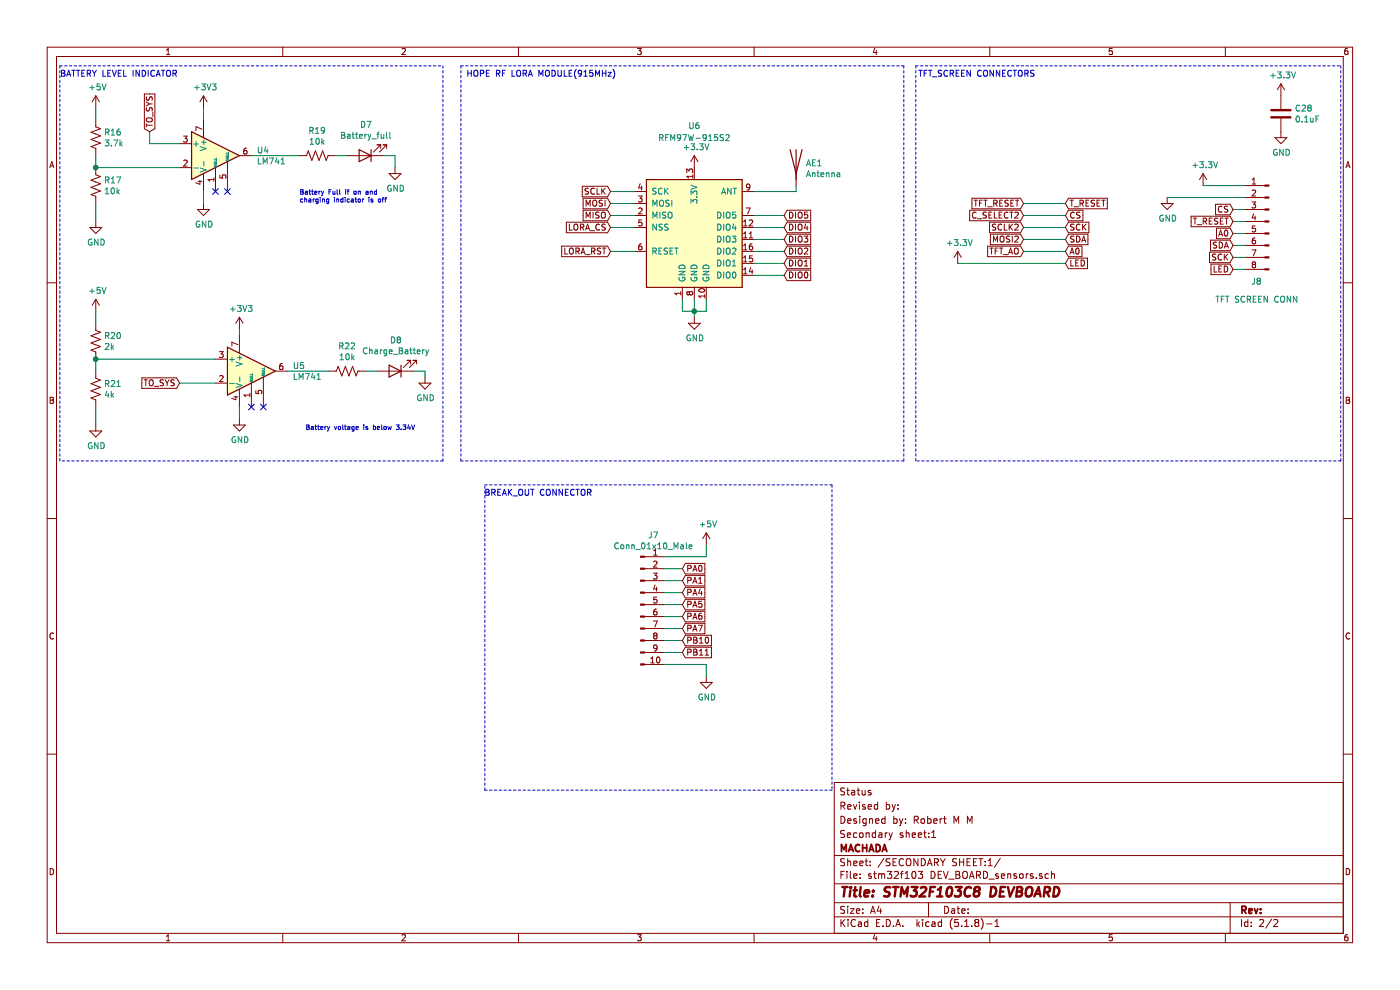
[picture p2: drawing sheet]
EESchema Schematic File Version 4
EELAYER 30 0
EELAYER END
$Descr A4 11693 8268
encoding utf-8
Sheet 2 2
Title "STM32F103C8 DEVBOARD "
Date ""
Rev ""
Comp "MACHADA"
Comment1 "Secondary sheet:1"
Comment2 "Designed by: Robert M M"
Comment3 "Revised by: "
Comment4 "Status"
$EndDescr
Text Notes 500  650  0    50   ~ 0
BATTERY LEVEL INDICATOR
Wire Wire Line
	800  2600 800  2700
$Comp
L power:+5V #PWR046
U 1 1
P 800 2600
F 0 "#PWR046" H 800 2450 50  0001 C CNN
F 1 "+5V" H 815 2773 50  0000 C CNN
F 2 "" H 800 2600 50  0001 C CNN
F 3 "" H 800 2600 50  0001 C CNN
	1    800  2600
	1    0    0    -1  
$EndComp
Wire Wire Line
	800  3550 800  3400
$Comp
L power:GND #PWR047
U 1 1
P 800 3550
F 0 "#PWR047" H 800 3300 50  0001 C CNN
F 1 "GND" H 805 3377 50  0000 C CNN
F 2 "" H 800 3550 50  0001 C CNN
F 3 "" H 800 3550 50  0001 C CNN
	1    800  3550
	1    0    0    -1  
$EndComp
Connection ~ 800  3000
Wire Wire Line
	1800 3000 800  3000
Wire Wire Line
	800  3000 800  3100
$Comp
L Device:R_US R21
U 1 1
P 800 3250
F 0 "R21" H 868 3296 50  0000 L CNN
F 1 "4k" H 868 3205 50  0000 L CNN
F 2 "Resistor_SMD:R_0603_1608Metric_Pad0.98x0.95mm_HandSolder" V 840 3240 50  0001 C CNN
F 3 "~" H 800 3250 50  0001 C CNN
	1    800  3250
	1    0    0    -1  
$EndComp
$Comp
L Device:R_US R20
U 1 1
P 800 2850
F 0 "R20" H 868 2896 50  0000 L CNN
F 1 "2k" H 868 2805 50  0000 L CNN
F 2 "Resistor_SMD:R_0603_1608Metric_Pad0.98x0.95mm_HandSolder" V 840 2840 50  0001 C CNN
F 3 "~" H 800 2850 50  0001 C CNN
	1    800  2850
	1    0    0    -1  
$EndComp
Wire Wire Line
	2400 3100 2750 3100
NoConn ~ 2200 3400
NoConn ~ 2100 3400
Wire Wire Line
	2000 3500 2000 3400
$Comp
L power:GND #PWR043
U 1 1
P 2000 3500
F 0 "#PWR043" H 2000 3250 50  0001 C CNN
F 1 "GND" H 2005 3327 50  0000 C CNN
F 2 "" H 2000 3500 50  0001 C CNN
F 3 "" H 2000 3500 50  0001 C CNN
	1    2000 3500
	1    0    0    -1  
$EndComp
Wire Wire Line
	2000 2750 2000 2800
$Comp
L power:+3V3 #PWR042
U 1 1
P 2000 2750
F 0 "#PWR042" H 2000 2600 50  0001 C CNN
F 1 "+3V3" H 2015 2923 50  0000 C CNN
F 2 "" H 2000 2750 50  0001 C CNN
F 3 "" H 2000 2750 50  0001 C CNN
	1    2000 2750
	1    0    0    -1  
$EndComp
$Comp
L Amplifier_Operational:LM741 U5
U 1 1
P 2100 3100
F 0 "U5" H 2444 3146 50  0000 L CNN
F 1 "LM741" H 2444 3055 50  0000 L CNN
F 2 "Package_SO:SOIC-8_3.9x4.9mm_P1.27mm" H 2150 3150 50  0001 C CNN
F 3 "http://www.ti.com/lit/ds/symlink/lm741.pdf" H 2250 3250 50  0001 C CNN
	1    2100 3100
	1    0    0    -1  
$EndComp
$Comp
L power:GND #PWR041
U 1 1
P 1700 1700
F 0 "#PWR041" H 1700 1450 50  0001 C CNN
F 1 "GND" H 1705 1527 50  0000 C CNN
F 2 "" H 1700 1700 50  0001 C CNN
F 3 "" H 1700 1700 50  0001 C CNN
	1    1700 1700
	1    0    0    -1  
$EndComp
Wire Wire Line
	2100 1300 2500 1300
NoConn ~ 1900 1600
NoConn ~ 1800 1600
Wire Wire Line
	1700 1700 1700 1600
Wire Wire Line
	1700 900  1700 1000
$Comp
L power:+3V3 #PWR040
U 1 1
P 1700 900
F 0 "#PWR040" H 1700 750 50  0001 C CNN
F 1 "+3V3" H 1715 1073 50  0000 C CNN
F 2 "" H 1700 900 50  0001 C CNN
F 3 "" H 1700 900 50  0001 C CNN
	1    1700 900 
	1    0    0    -1  
$EndComp
$Comp
L Amplifier_Operational:LM741 U4
U 1 1
P 1800 1300
F 0 "U4" H 2144 1346 50  0000 L CNN
F 1 "LM741" H 2144 1255 50  0000 L CNN
F 2 "Package_SO:SOIC-8_3.9x4.9mm_P1.27mm" H 1850 1350 50  0001 C CNN
F 3 "http://www.ti.com/lit/ds/symlink/lm741.pdf" H 1950 1450 50  0001 C CNN
	1    1800 1300
	1    0    0    -1  
$EndComp
Wire Wire Line
	800  1300 800  1400
Wire Wire Line
	800  900  800  1000
$Comp
L power:+5V #PWR038
U 1 1
P 800 900
F 0 "#PWR038" H 800 750 50  0001 C CNN
F 1 "+5V" H 815 1073 50  0000 C CNN
F 2 "" H 800 900 50  0001 C CNN
F 3 "" H 800 900 50  0001 C CNN
	1    800  900 
	1    0    0    -1  
$EndComp
$Comp
L power:GND #PWR039
U 1 1
P 800 1850
F 0 "#PWR039" H 800 1600 50  0001 C CNN
F 1 "GND" H 805 1677 50  0000 C CNN
F 2 "" H 800 1850 50  0001 C CNN
F 3 "" H 800 1850 50  0001 C CNN
	1    800  1850
	1    0    0    -1  
$EndComp
Wire Wire Line
	1500 1400 800  1400
Connection ~ 800  1400
$Comp
L Device:R_US R17
U 1 1
P 800 1550
F 0 "R17" H 868 1596 50  0000 L CNN
F 1 "10k" H 868 1505 50  0000 L CNN
F 2 "Resistor_SMD:R_0603_1608Metric_Pad0.98x0.95mm_HandSolder" V 840 1540 50  0001 C CNN
F 3 "~" H 800 1550 50  0001 C CNN
	1    800  1550
	1    0    0    -1  
$EndComp
$Comp
L Device:R_US R16
U 1 1
P 800 1150
F 0 "R16" H 868 1196 50  0000 L CNN
F 1 "3.7k" H 868 1105 50  0000 L CNN
F 2 "Resistor_SMD:R_0603_1608Metric_Pad0.98x0.95mm_HandSolder" V 840 1140 50  0001 C CNN
F 3 "~" H 800 1150 50  0001 C CNN
	1    800  1150
	1    0    0    -1  
$EndComp
Text Notes 2500 1700 0    39   ~ 0
Battery Full if on and\ncharging indicator is off
Text Notes 2550 3600 0    39   ~ 0
Battery voltage is below 3.34V
$Comp
L Device:R_US R19
U 1 1
P 2650 1300
F 0 "R19" V 2855 1300 50  0000 C CNN
F 1 "10k" V 2764 1300 50  0000 C CNN
F 2 "Resistor_SMD:R_0603_1608Metric_Pad0.98x0.95mm_HandSolder" V 2690 1290 50  0001 C CNN
F 3 "~" H 2650 1300 50  0001 C CNN
	1    2650 1300
	0    -1   -1   0   
$EndComp
$Comp
L Device:R_US R22
U 1 1
P 2900 3100
F 0 "R22" V 3105 3100 50  0000 C CNN
F 1 "10k" V 3014 3100 50  0000 C CNN
F 2 "Resistor_SMD:R_0603_1608Metric_Pad0.98x0.95mm_HandSolder" V 2940 3090 50  0001 C CNN
F 3 "~" H 2900 3100 50  0001 C CNN
	1    2900 3100
	0    -1   -1   0   
$EndComp
$Comp
L Device:LED D8
U 1 1
P 3300 3100
F 0 "D8" H 3293 2845 50  0000 C CNN
F 1 "Charge_Battery" H 3293 2936 50  0000 C CNN
F 2 "Diode_SMD:D_0603_1608Metric_Pad1.05x0.95mm_HandSolder" H 3300 3100 50  0001 C CNN
F 3 "~" H 3300 3100 50  0001 C CNN
	1    3300 3100
	-1   0    0    1   
$EndComp
Wire Wire Line
	3050 3100 3150 3100
Wire Wire Line
	2800 1300 2900 1300
$Comp
L power:GND #PWR048
U 1 1
P 3300 1400
F 0 "#PWR048" H 3300 1150 50  0001 C CNN
F 1 "GND" H 3305 1227 50  0000 C CNN
F 2 "" H 3300 1400 50  0001 C CNN
F 3 "" H 3300 1400 50  0001 C CNN
	1    3300 1400
	1    0    0    -1  
$EndComp
$Comp
L power:GND #PWR049
U 1 1
P 3550 3150
F 0 "#PWR049" H 3550 2900 50  0001 C CNN
F 1 "GND" H 3555 2977 50  0000 C CNN
F 2 "" H 3550 3150 50  0001 C CNN
F 3 "" H 3550 3150 50  0001 C CNN
	1    3550 3150
	1    0    0    -1  
$EndComp
Wire Wire Line
	3450 3100 3550 3100
Wire Wire Line
	3550 3100 3550 3150
Wire Wire Line
	3200 1300 3300 1300
Wire Wire Line
	3300 1300 3300 1400
Wire Notes Line
	3700 550  3700 3850
Wire Notes Line
	3700 3850 500  3850
Wire Notes Line
	500  3850 500  550 
Wire Notes Line
	500  550  3700 550 
Text GLabel 1500 3200 0    50   Input ~ 0
TO_SYS
Wire Wire Line
	1500 3200 1800 3200
Text GLabel 1250 1100 1    50   Input ~ 0
TO_SYS
Wire Wire Line
	1250 1100 1250 1200
Wire Wire Line
	1250 1200 1500 1200
$Comp
L RF_Module:RFM97W-915S2 U6
U 1 1
P 5800 1900
F 0 "U6" H 5800 2750 50  0000 C CNN
F 1 "RFM97W-915S2" H 5800 2650 50  0000 C CNN
F 2 "RF_Module:HOPERF_RFM9XW_SMD" H 2500 3550 50  0001 C CNN
F 3 "https://www.hoperf.com/data/upload/portal/20181127/5bfcbea20e9ef.pdf" H 2500 3550 50  0001 C CNN
	1    5800 1900
	1    0    0    -1  
$EndComp
Text GLabel 5100 1600 0    50   Input ~ 0
SCLK
Text GLabel 5100 1900 0    50   Input ~ 0
LORA_CS
Text GLabel 5100 1700 0    50   Input ~ 0
MOSI
Text GLabel 5100 1800 0    50   Input ~ 0
MISO
Wire Wire Line
	5100 1600 5300 1600
Wire Wire Line
	5100 1700 5300 1700
Wire Wire Line
	5100 1800 5300 1800
Wire Wire Line
	5100 1900 5300 1900
Text GLabel 5100 2100 0    50   Input ~ 0
LORA_RST
Wire Wire Line
	5100 2100 5300 2100
$Comp
L power:GND #PWR051
U 1 1
P 5800 2650
F 0 "#PWR051" H 5800 2400 50  0001 C CNN
F 1 "GND" H 5805 2477 50  0000 C CNN
F 2 "" H 5800 2650 50  0001 C CNN
F 3 "" H 5800 2650 50  0001 C CNN
	1    5800 2650
	1    0    0    -1  
$EndComp
Wire Wire Line
	5800 2650 5800 2600
Wire Wire Line
	5800 2600 5700 2600
Wire Wire Line
	5700 2600 5700 2500
Wire Wire Line
	5800 2500 5800 2600
Connection ~ 5800 2600
Wire Wire Line
	5900 2500 5900 2600
Wire Wire Line
	5900 2600 5800 2600
$Comp
L power:+3.3V #PWR050
U 1 1
P 5800 1400
F 0 "#PWR050" H 5800 1250 50  0001 C CNN
F 1 "+3.3V" H 5815 1573 50  0000 C CNN
F 2 "" H 5800 1400 50  0001 C CNN
F 3 "" H 5800 1400 50  0001 C CNN
	1    5800 1400
	1    0    0    -1  
$EndComp
$Comp
L Device:Antenna AE1
U 1 1
P 6650 1350
F 0 "AE1" H 6730 1339 50  0000 L CNN
F 1 "Antenna" H 6730 1248 50  0000 L CNN
F 2 "Connector_Coaxial:U.FL_Hirose_U.FL-R-SMT-1_Vertical" H 6650 1350 50  0001 C CNN
F 3 "~" H 6650 1350 50  0001 C CNN
	1    6650 1350
	1    0    0    -1  
$EndComp
Wire Wire Line
	6300 1600 6650 1600
Wire Wire Line
	6650 1600 6650 1550
Text GLabel 6550 1800 2    50   Input ~ 0
DIO5
Text GLabel 6550 1900 2    50   Input ~ 0
DIO4
Text GLabel 6550 2000 2    50   Input ~ 0
DIO3
Text GLabel 6550 2200 2    50   Input ~ 0
DIO1
Text GLabel 6550 2300 2    50   Input ~ 0
DIO0
Text GLabel 6550 2100 2    50   Input ~ 0
DIO2
Wire Wire Line
	6300 1800 6550 1800
Wire Wire Line
	6300 1900 6550 1900
Wire Wire Line
	6300 2000 6550 2000
Wire Wire Line
	6300 2100 6550 2100
Wire Wire Line
	6300 2200 6550 2200
Wire Wire Line
	6300 2300 6550 2300
Text GLabel 8550 1800 0    50   Input ~ 0
C_SELECT2
Text GLabel 8550 2000 0    50   Input ~ 0
MOSI2
Text GLabel 8550 1900 0    50   Input ~ 0
SCLK2
Wire Wire Line
	8550 1800 8900 1800
Wire Wire Line
	8550 1900 8900 1900
Wire Wire Line
	8550 2000 8900 2000
Text GLabel 8900 1700 2    50   Input ~ 0
T_RESET
Text GLabel 8900 2100 2    50   Input ~ 0
A0
Text GLabel 8900 1900 2    50   Input ~ 0
SCK
Text GLabel 8900 2000 2    50   Input ~ 0
SDA
Text GLabel 8900 2200 2    50   Input ~ 0
LED
Text GLabel 8900 1800 2    50   Input ~ 0
CS
Wire Wire Line
	8900 1700 8550 1700
Wire Wire Line
	8900 2100 8550 2100
$Comp
L power:+3.3V #PWR054
U 1 1
P 8000 2200
F 0 "#PWR054" H 8000 2050 50  0001 C CNN
F 1 "+3.3V" H 8015 2373 50  0000 C CNN
F 2 "" H 8000 2200 50  0001 C CNN
F 3 "" H 8000 2200 50  0001 C CNN
	1    8000 2200
	1    0    0    -1  
$EndComp
Wire Wire Line
	8000 2200 8900 2200
Text GLabel 8550 1700 0    50   Input ~ 0
TFT_RESET
Text GLabel 8550 2100 0    50   Input ~ 0
TFT_AO
$Comp
L power:+3.3V #PWR056
U 1 1
P 10050 1550
F 0 "#PWR056" H 10050 1400 50  0001 C CNN
F 1 "+3.3V" H 10065 1723 50  0000 C CNN
F 2 "" H 10050 1550 50  0001 C CNN
F 3 "" H 10050 1550 50  0001 C CNN
	1    10050 1550
	1    0    0    -1  
$EndComp
Wire Wire Line
	10050 1550 10400 1550
$Comp
L power:GND #PWR055
U 1 1
P 9750 1650
F 0 "#PWR055" H 9750 1400 50  0001 C CNN
F 1 "GND" H 9755 1477 50  0000 C CNN
F 2 "" H 9750 1650 50  0001 C CNN
F 3 "" H 9750 1650 50  0001 C CNN
	1    9750 1650
	1    0    0    -1  
$EndComp
Text GLabel 10300 1850 0    50   Input ~ 0
T_RESET
Text GLabel 10300 1950 0    50   Input ~ 0
A0
Text GLabel 10300 2150 0    50   Input ~ 0
SCK
Text GLabel 10300 2250 0    50   Input ~ 0
LED
Text GLabel 10300 1750 0    50   Input ~ 0
CS
Wire Wire Line
	9750 1650 10400 1650
Wire Wire Line
	10300 1750 10400 1750
Wire Wire Line
	10300 1850 10400 1850
Wire Wire Line
	10300 1950 10400 1950
Text GLabel 10300 2050 0    50   Input ~ 0
SDA
Wire Wire Line
	10300 2050 10400 2050
Wire Wire Line
	10300 2150 10400 2150
Wire Wire Line
	10300 2250 10400 2250
Wire Notes Line
	3850 550  7550 550 
Wire Notes Line
	7550 550  7550 3850
Wire Notes Line
	7550 3850 3850 3850
Wire Notes Line
	3850 3850 3850 550 
Wire Notes Line
	7650 550  11200 550 
Wire Notes Line
	11200 550  11200 3850
Wire Notes Line
	11200 3850 7650 3850
Wire Notes Line
	7650 3850 7650 550 
Text Notes 5150 650  2    50   ~ 0
HOPE RF LORA MODULE(915MHz)
Text Notes 8650 650  2    50   ~ 0
TFT_SCREEN CONNECTORS
$Comp
L Device:C C28
U 1 1
P 10700 950
F 0 "C28" H 10815 996 50  0000 L CNN
F 1 "0.1uF" H 10815 905 50  0000 L CNN
F 2 "Capacitor_SMD:C_0603_1608Metric_Pad1.08x0.95mm_HandSolder" H 10738 800 50  0001 C CNN
F 3 "~" H 10700 950 50  0001 C CNN
	1    10700 950 
	1    0    0    -1  
$EndComp
$Comp
L power:+3.3V #PWR057
U 1 1
P 10700 800
F 0 "#PWR057" H 10700 650 50  0001 C CNN
F 1 "+3.3V" H 10715 973 50  0000 C CNN
F 2 "" H 10700 800 50  0001 C CNN
F 3 "" H 10700 800 50  0001 C CNN
	1    10700 800 
	1    0    0    -1  
$EndComp
$Comp
L power:GND #PWR058
U 1 1
P 10700 1100
F 0 "#PWR058" H 10700 850 50  0001 C CNN
F 1 "GND" H 10705 927 50  0000 C CNN
F 2 "" H 10700 1100 50  0001 C CNN
F 3 "" H 10700 1100 50  0001 C CNN
	1    10700 1100
	1    0    0    -1  
$EndComp
$Comp
L Connector:Conn_01x10_Male J7
U 1 1
P 5350 5050
F 0 "J7" H 5458 5631 50  0000 C CNN
F 1 "Conn_01x10_Male" H 5458 5540 50  0000 C CNN
F 2 "Connector_PinHeader_2.54mm:PinHeader_1x10_P2.54mm_Vertical" H 5350 5050 50  0001 C CNN
F 3 "~" H 5350 5050 50  0001 C CNN
	1    5350 5050
	1    0    0    -1  
$EndComp
Text GLabel 5700 4750 2    50   Input ~ 0
PA0
Text GLabel 5700 4850 2    50   Input ~ 0
PA1
Text GLabel 5700 4950 2    50   Input ~ 0
PA4
Text GLabel 5700 5050 2    50   Input ~ 0
PA5
Text GLabel 5700 5150 2    50   Input ~ 0
PA6
Text GLabel 5700 5250 2    50   Input ~ 0
PA7
Text GLabel 5700 5350 2    50   Input ~ 0
PB10
Text GLabel 5700 5450 2    50   Input ~ 0
PB11
$Comp
L power:+5V #PWR052
U 1 1
P 5900 4550
F 0 "#PWR052" H 5900 4400 50  0001 C CNN
F 1 "+5V" H 5915 4723 50  0000 C CNN
F 2 "" H 5900 4550 50  0001 C CNN
F 3 "" H 5900 4550 50  0001 C CNN
	1    5900 4550
	1    0    0    -1  
$EndComp
Wire Wire Line
	5900 4550 5900 4650
Wire Wire Line
	5900 4650 5550 4650
$Comp
L power:GND #PWR053
U 1 1
P 5900 5650
F 0 "#PWR053" H 5900 5400 50  0001 C CNN
F 1 "GND" H 5905 5477 50  0000 C CNN
F 2 "" H 5900 5650 50  0001 C CNN
F 3 "" H 5900 5650 50  0001 C CNN
	1    5900 5650
	1    0    0    -1  
$EndComp
Wire Wire Line
	5550 5550 5900 5550
Wire Wire Line
	5900 5550 5900 5650
Wire Wire Line
	5550 4750 5700 4750
Wire Wire Line
	5550 4850 5700 4850
Wire Wire Line
	5550 4950 5700 4950
Wire Wire Line
	5550 5050 5700 5050
Wire Wire Line
	5550 5150 5700 5150
Wire Wire Line
	5550 5250 5700 5250
Wire Wire Line
	5550 5350 5700 5350
Wire Wire Line
	5550 5450 5700 5450
Wire Notes Line
	6950 4050 6950 6600
Wire Notes Line
	6950 6600 4050 6600
Wire Notes Line
	4050 6600 4050 4050
Wire Notes Line
	4050 4050 6950 4050
Text Notes 4950 4150 2    50   ~ 0
BREAK_OUT CONNECTOR
$Comp
L Connector:Conn_01x08_Male J8
U 1 1
P 10600 1850
F 0 "J8" H 10750 1350 50  0000 R CNN
F 1 "TFT SCREEN CONN" H 11050 1200 50  0000 R CNN
F 2 "Connector_Molex:Molex_KK-254_AE-6410-08A_1x08_P2.54mm_Vertical" H 10600 1850 50  0001 C CNN
F 3 "~" H 10600 1850 50  0001 C CNN
	1    10600 1850
	-1   0    0    -1  
$EndComp
$Comp
L Device:LED D7
U 1 1
P 3050 1300
F 0 "D7" H 3043 1045 50  0000 C CNN
F 1 "Battery_full" H 3043 1136 50  0000 C CNN
F 2 "Diode_SMD:D_0603_1608Metric_Pad1.05x0.95mm_HandSolder" H 3050 1300 50  0001 C CNN
F 3 "~" H 3050 1300 50  0001 C CNN
	1    3050 1300
	-1   0    0    1   
$EndComp
Wire Wire Line
	800  1700 800  1850
$EndSCHEMATC
